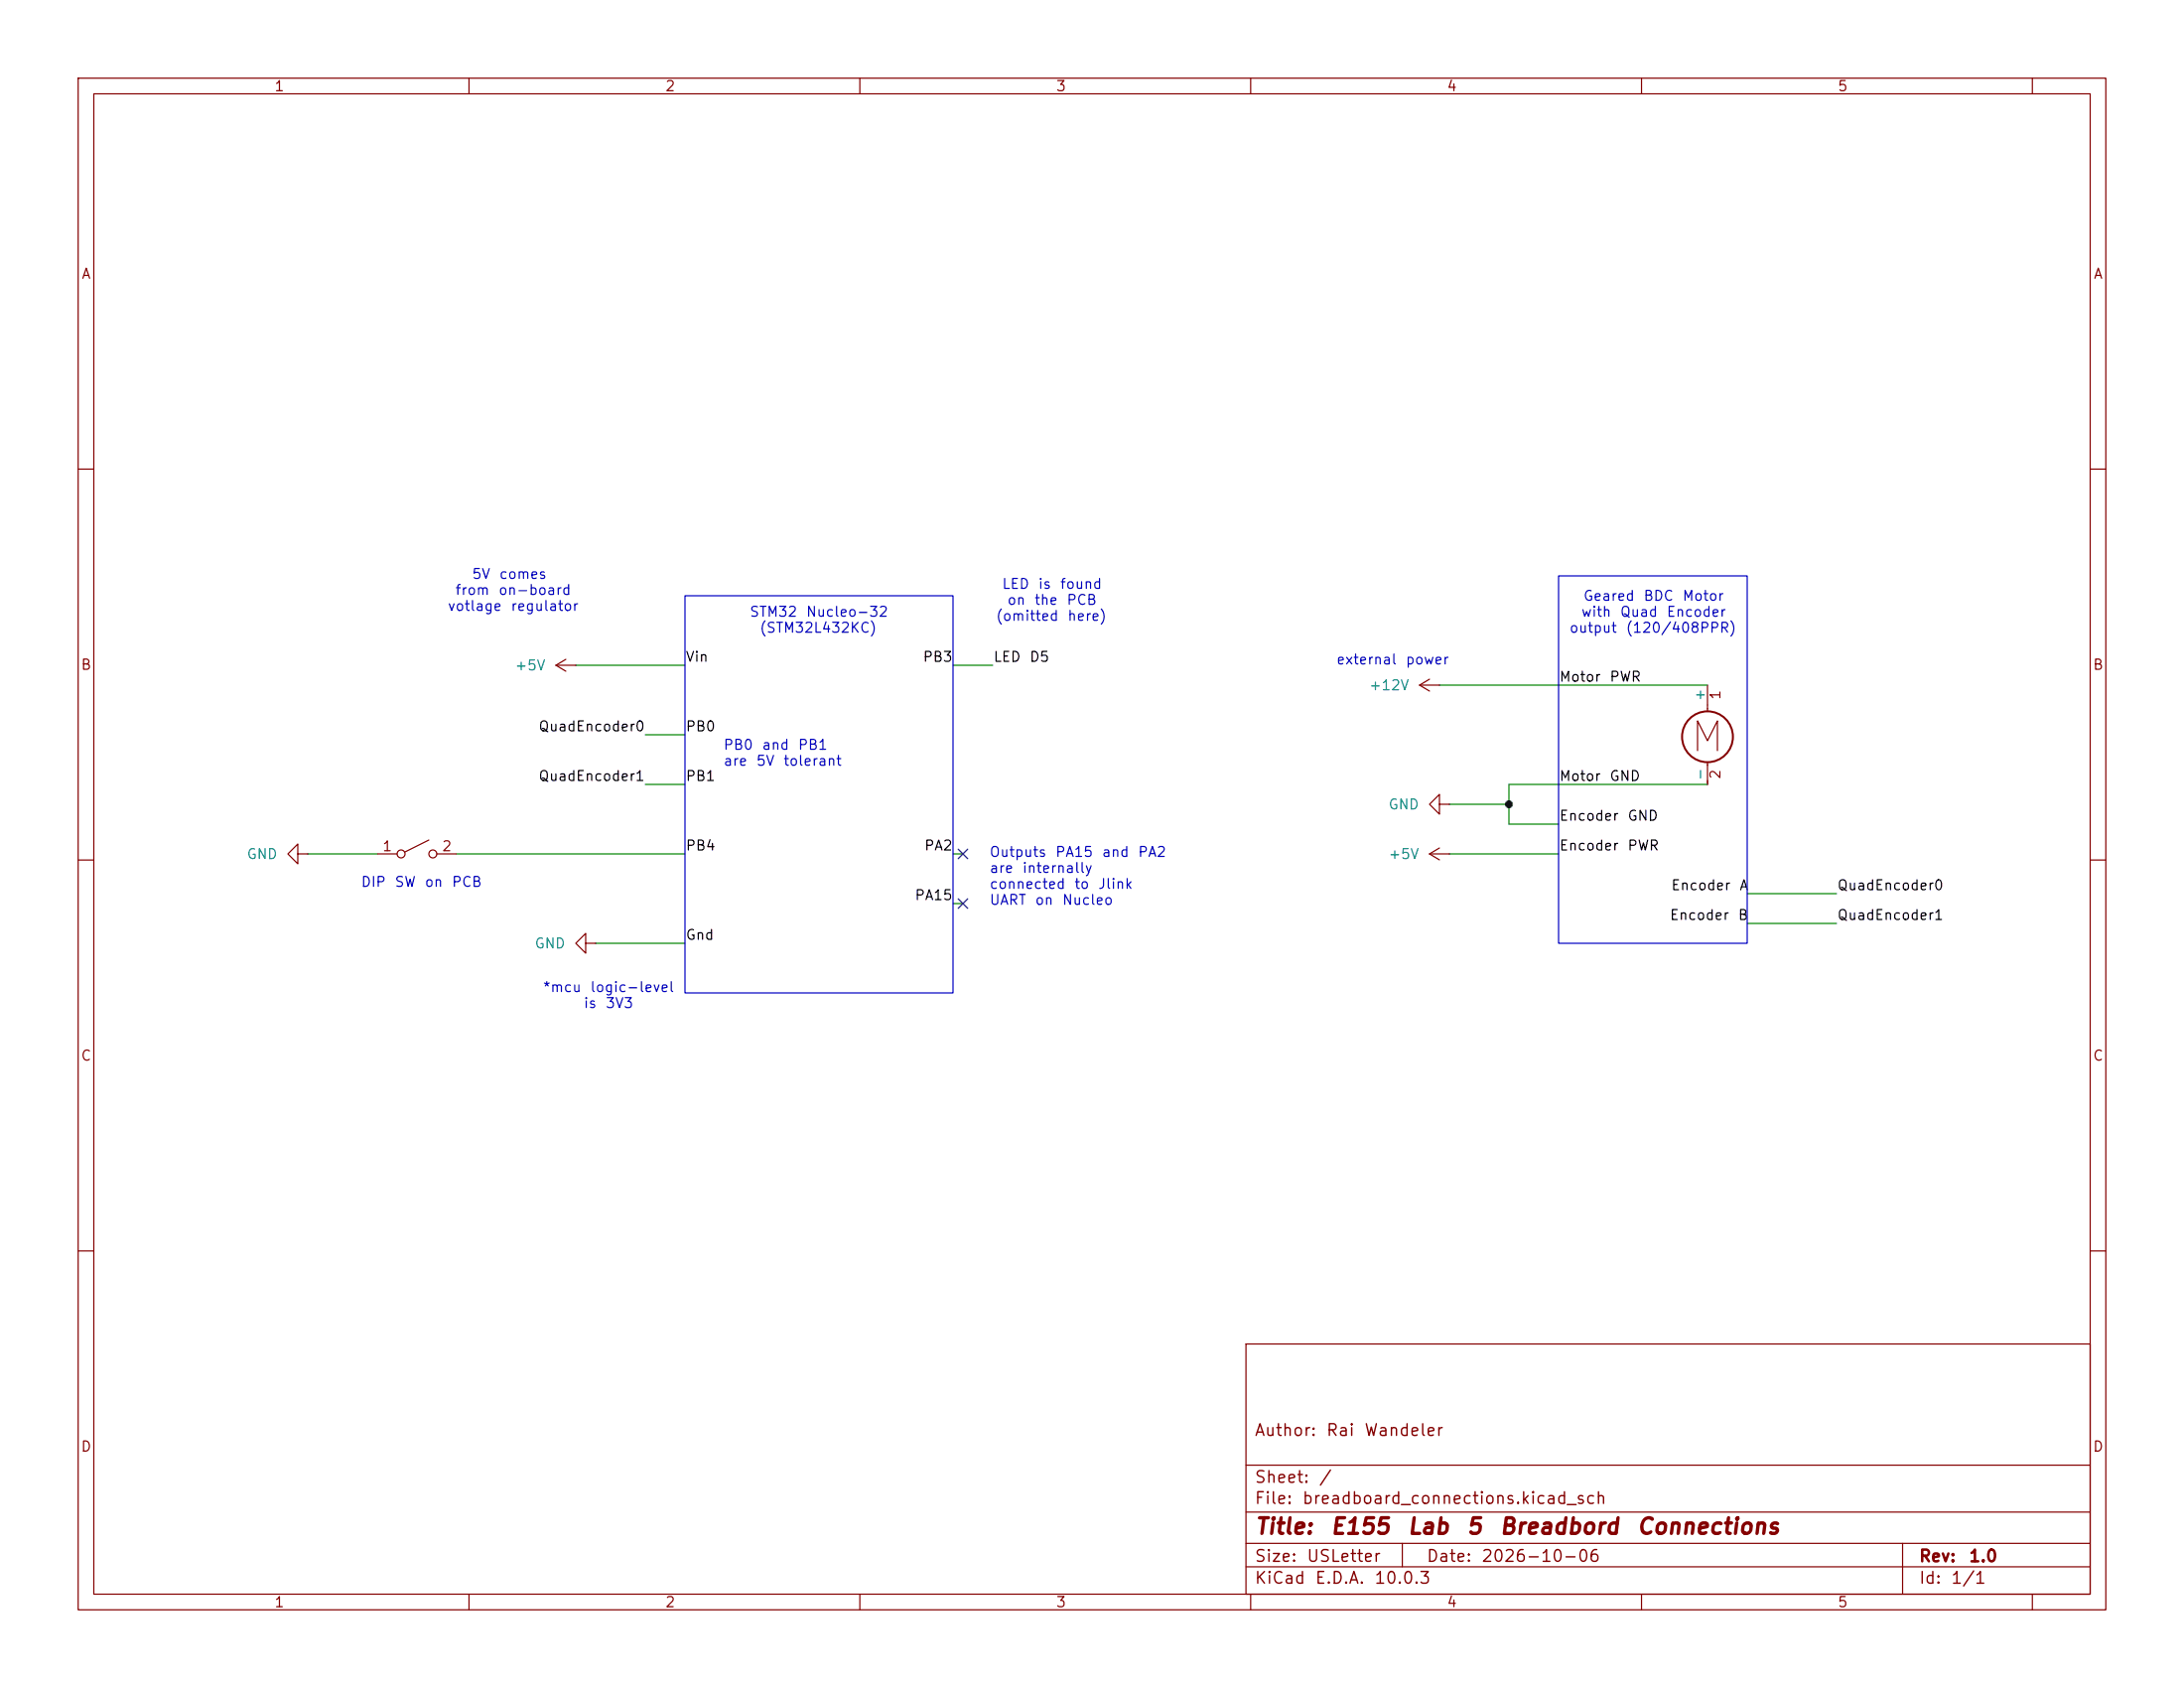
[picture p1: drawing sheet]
(kicad_sch
 (version 20260306)
 (generator "eeschema")
 (generator_version "10.0")
 (paper "USLetter")
 (title_block
  (title "E155 Lab 5 Breadbord Connections")
  (date "2026-10-06")
  (rev "1.0")
  (comment 1 "Author: Rai Wandeler"))
 (lib_symbols
  (symbol "Motor:Motor_DC"
   (pin_names
    (offset 0)) (exclude_from_sim no) (in_bom yes) (on_board yes)
   (in_pos_files yes)
   (duplicate_pin_numbers_are_jumpers no)
   (property "Reference" "M" (at 2.54 2.54 0) (show_name no) (do_not_autoplace no) (effects (font (size 1.27 1.27)) (justify left)))
   (property "Value" "Motor_DC" (at 2.54 -5.08 0) (show_name no) (do_not_autoplace no) (effects (font (size 1.27 1.27)) (justify left top)))
   (property "Footprint" "" (at 0 -2.286 0) (show_name no) (do_not_autoplace no) (hide yes) (effects (font (size 1.27 1.27))))
   (property "Datasheet" "" (at 0 -2.286 0) (show_name no) (do_not_autoplace no) (hide yes) (effects (font (size 1.27 1.27))))
   (property "Description" "DC Motor" (at 0 0 0) (show_name no) (do_not_autoplace no) (hide yes) (effects (font (size 1.27 1.27))))
   (symbol "Motor_DC_0_0"
    (polyline (pts (xy -1.27 -3.302) (xy -1.27 0.508) (xy 0 -2.032) (xy 1.27 0.508) (xy 1.27 -3.302)) (stroke (width 0) (type default)) (fill (type none))))
   (symbol "Motor_DC_0_1"
    (polyline (pts (xy 0 2.032) (xy 0 2.54)) (stroke (width 0) (type default)) (fill (type none)))
    (polyline (pts (xy 0 1.7272) (xy 0 2.0828)) (stroke (width 0) (type default)) (fill (type none)))
    (circle (center 0 -1.524) (radius 3.2512) (stroke (width 0.254) (type default)) (fill (type none)))
    (polyline (pts (xy 0 -4.7752) (xy 0 -5.1816)) (stroke (width 0) (type default)) (fill (type none)))
    (polyline (pts (xy 0 -7.62) (xy 0 -7.112)) (stroke (width 0) (type default)) (fill (type none))))
   (symbol "Motor_DC_1_1"
    (pin passive line (at 0 5.08 270) (length 2.54) (name "+" (effects (font (size 1.27 1.27)))) (number "1" (effects (font (size 1.27 1.27)))))
    (pin passive line (at 0 -7.62 90) (length 2.54) (name "-" (effects (font (size 1.27 1.27)))) (number "2" (effects (font (size 1.27 1.27))))))
   (embedded_fonts no))
  (symbol "Switch:SW_SPST"
   (pin_names
    (offset 0) (hide yes)) (exclude_from_sim no) (in_bom yes) (on_board yes)
   (in_pos_files yes)
   (duplicate_pin_numbers_are_jumpers no)
   (property "Reference" "SW" (at 0 3.175 0) (show_name no) (do_not_autoplace no) (effects (font (size 1.27 1.27))))
   (property "Value" "SW_SPST" (at 0 -2.54 0) (show_name no) (do_not_autoplace no) (effects (font (size 1.27 1.27))))
   (property "Footprint" "" (at 0 0 0) (show_name no) (do_not_autoplace no) (hide yes) (effects (font (size 1.27 1.27))))
   (property "Datasheet" "" (at 0 0 0) (show_name no) (do_not_autoplace no) (hide yes) (effects (font (size 1.27 1.27))))
   (property "Description" "Single Pole Single Throw (SPST) switch" (at 0 0 0) (show_name no) (do_not_autoplace no) (hide yes) (effects (font (size 1.27 1.27))))
   (symbol "SW_SPST_0_0"
    (circle (center -2.032 0) (radius 0.508) (stroke (width 0) (type default)) (fill (type none)))
    (polyline (pts (xy -1.524 0.254) (xy 1.524 1.778)) (stroke (width 0) (type default)) (fill (type none)))
    (circle (center 2.032 0) (radius 0.508) (stroke (width 0) (type default)) (fill (type none))))
   (symbol "SW_SPST_1_1"
    (pin passive line (at -5.08 0 0) (length 2.54) (name "A" (effects (font (size 1.27 1.27)))) (number "1" (effects (font (size 1.27 1.27)))))
    (pin passive line (at 5.08 0 180) (length 2.54) (name "B" (effects (font (size 1.27 1.27)))) (number "2" (effects (font (size 1.27 1.27))))))
   (embedded_fonts no))
  (symbol "power:+12V"
   (power global)
   (pin_numbers (hide yes))
   (pin_names
    (offset 0) (hide yes)) (exclude_from_sim no) (in_bom yes) (on_board yes)
   (in_pos_files yes)
   (duplicate_pin_numbers_are_jumpers no)
   (property "Reference" "#PWR" (at 0 -3.81 0) (show_name no) (do_not_autoplace no) (hide yes) (effects (font (size 1.27 1.27))))
   (property "Value" "+12V" (at 0 3.556 0) (show_name no) (do_not_autoplace no) (effects (font (size 1.27 1.27))))
   (property "Footprint" "" (at 0 0 0) (show_name no) (do_not_autoplace no) (hide yes) (effects (font (size 1.27 1.27))))
   (property "Datasheet" "" (at 0 0 0) (show_name no) (do_not_autoplace no) (hide yes) (effects (font (size 1.27 1.27))))
   (property "Description" "Power symbol creates a global label with name \"+12V\"" (at 0 0 0) (show_name no) (do_not_autoplace no) (hide yes) (effects (font (size 1.27 1.27))))
   (symbol "+12V_0_1"
    (polyline (pts (xy -0.762 1.27) (xy 0 2.54)) (stroke (width 0) (type default)) (fill (type none)))
    (polyline (pts (xy 0 2.54) (xy 0.762 1.27)) (stroke (width 0) (type default)) (fill (type none)))
    (polyline (pts (xy 0 0) (xy 0 2.54)) (stroke (width 0) (type default)) (fill (type none))))
   (symbol "+12V_1_1"
    (pin power_in line (at 0 0 90) (length 0) (name "" (effects (font (size 1.27 1.27)))) (number "1" (effects (font (size 1.27 1.27))))))
   (embedded_fonts no))
  (symbol "power:+5V"
   (power global)
   (pin_numbers (hide yes))
   (pin_names
    (offset 0) (hide yes)) (exclude_from_sim no) (in_bom yes) (on_board yes)
   (in_pos_files yes)
   (duplicate_pin_numbers_are_jumpers no)
   (property "Reference" "#PWR" (at 0 -3.81 0) (show_name no) (do_not_autoplace no) (hide yes) (effects (font (size 1.27 1.27))))
   (property "Value" "+5V" (at 0 3.556 0) (show_name no) (do_not_autoplace no) (effects (font (size 1.27 1.27))))
   (property "Footprint" "" (at 0 0 0) (show_name no) (do_not_autoplace no) (hide yes) (effects (font (size 1.27 1.27))))
   (property "Datasheet" "" (at 0 0 0) (show_name no) (do_not_autoplace no) (hide yes) (effects (font (size 1.27 1.27))))
   (property "Description" "Power symbol creates a global label with name \"+5V\"" (at 0 0 0) (show_name no) (do_not_autoplace no) (hide yes) (effects (font (size 1.27 1.27))))
   (symbol "+5V_0_1"
    (polyline (pts (xy -0.762 1.27) (xy 0 2.54)) (stroke (width 0) (type default)) (fill (type none)))
    (polyline (pts (xy 0 2.54) (xy 0.762 1.27)) (stroke (width 0) (type default)) (fill (type none)))
    (polyline (pts (xy 0 0) (xy 0 2.54)) (stroke (width 0) (type default)) (fill (type none))))
   (symbol "+5V_1_1"
    (pin power_in line (at 0 0 90) (length 0) (name "" (effects (font (size 1.27 1.27)))) (number "1" (effects (font (size 1.27 1.27))))))
   (embedded_fonts no))
  (symbol "power:GND"
   (power global)
   (pin_numbers (hide yes))
   (pin_names
    (offset 0) (hide yes)) (exclude_from_sim no) (in_bom yes) (on_board yes)
   (in_pos_files yes)
   (duplicate_pin_numbers_are_jumpers no)
   (property "Reference" "#PWR" (at 0 -6.35 0) (show_name no) (do_not_autoplace no) (hide yes) (effects (font (size 1.27 1.27))))
   (property "Value" "GND" (at 0 -3.81 0) (show_name no) (do_not_autoplace no) (effects (font (size 1.27 1.27))))
   (property "Footprint" "" (at 0 0 0) (show_name no) (do_not_autoplace no) (hide yes) (effects (font (size 1.27 1.27))))
   (property "Datasheet" "" (at 0 0 0) (show_name no) (do_not_autoplace no) (hide yes) (effects (font (size 1.27 1.27))))
   (property "Description" "Power symbol creates a global label with name \"GND\" , ground" (at 0 0 0) (show_name no) (do_not_autoplace no) (hide yes) (effects (font (size 1.27 1.27))))
   (symbol "GND_0_1"
    (polyline (pts (xy 0 0) (xy 0 -1.27) (xy 1.27 -1.27) (xy 0 -2.54) (xy -1.27 -1.27) (xy 0 -1.27)) (stroke (width 0) (type default)) (fill (type none))))
   (symbol "GND_1_1"
    (pin power_in line (at 0 0 270) (length 0) (name "" (effects (font (size 1.27 1.27)))) (number "1" (effects (font (size 1.27 1.27))))))
   (embedded_fonts no)))
 (rectangle
  (start 199.39 73.66)
  (end 223.52 120.65)
  (stroke (width 0) (type default))
  (fill (type none)))
 (rectangle
  (start 87.63 76.2)
  (end 121.92 127)
  (stroke (width 0) (type default))
  (fill (type none)))
 (text "Outputs PA15 and PA2\nare internally\nconnected to Jlink\nUART on Nucleo"
  (exclude_from_sim no)
  (at 126.492 112.268 0)
  (effects (font (size 1.27 1.27)) (justify left)))
 (text "PB0 and PB1\nare 5V tolerant"
  (exclude_from_sim no)
  (at 92.456 96.52 0)
  (effects (font (size 1.27 1.27)) (justify left)))
 (text "*mcu logic-level\nis 3V3"
  (exclude_from_sim no)
  (at 77.724 127.508 0)
  (effects (font (size 1.27 1.27))))
 (text "DIP SW on PCB"
  (exclude_from_sim no)
  (at 53.594 113.03 0)
  (effects (font (size 1.27 1.27))))
 (text "STM32 Nucleo-32\n(STM32L432KC)"
  (exclude_from_sim no)
  (at 104.648 79.502 0)
  (effects (font (size 1.27 1.27))))
 (text "5V comes \nfrom on-board\nvotlage regulator"
  (exclude_from_sim no)
  (at 65.532 75.692 0)
  (effects (font (size 1.27 1.27))))
 (text "LED is found\non the PCB\n(omitted here)"
  (exclude_from_sim no)
  (at 134.366 76.962 0)
  (effects (font (size 1.27 1.27))))
 (text "external power"
  (exclude_from_sim no)
  (at 178.054 84.582 0)
  (effects (font (size 1.27 1.27))))
 (text "Geared BDC Motor\nwith Quad Encoder\noutput (120/408PPR)"
  (exclude_from_sim no)
  (at 211.328 78.486 0)
  (effects (font (size 1.27 1.27))))
 (junction
  (at 193.04 102.87)
  (diameter 0)
  (color 0 0 0 0))
 (no_connect
  (at 123.19 115.57))
 (no_connect
  (at 123.19 109.22))
 (wire
  (pts (xy 223.52 114.3) (xy 234.95 114.3))
  (stroke (width 0) (type default)))
 (wire
  (pts (xy 193.04 100.33) (xy 218.44 100.33))
  (stroke (width 0) (type default)))
 (wire
  (pts (xy 73.66 85.09) (xy 87.63 85.09))
  (stroke (width 0) (type default)))
 (wire
  (pts (xy 185.42 109.22) (xy 199.39 109.22))
  (stroke (width 0) (type default)))
 (wire
  (pts (xy 193.04 100.33) (xy 193.04 102.87))
  (stroke (width 0) (type default)))
 (wire
  (pts (xy 199.39 105.41) (xy 193.04 105.41))
  (stroke (width 0) (type default)))
 (wire
  (pts (xy 184.15 87.63) (xy 218.44 87.63))
  (stroke (width 0) (type default)))
 (wire
  (pts (xy 76.2 120.65) (xy 87.63 120.65))
  (stroke (width 0) (type default)))
 (wire
  (pts (xy 193.04 102.87) (xy 193.04 105.41))
  (stroke (width 0) (type default)))
 (wire
  (pts (xy 121.92 115.57) (xy 123.19 115.57))
  (stroke (width 0) (type default)))
 (wire
  (pts (xy 82.55 93.98) (xy 87.63 93.98))
  (stroke (width 0) (type default)))
 (wire
  (pts (xy 39.37 109.22) (xy 48.26 109.22))
  (stroke (width 0) (type default)))
 (wire
  (pts (xy 121.92 85.09) (xy 127 85.09))
  (stroke (width 0) (type default)))
 (wire
  (pts (xy 82.55 100.33) (xy 87.63 100.33))
  (stroke (width 0) (type default)))
 (wire
  (pts (xy 58.42 109.22) (xy 87.63 109.22))
  (stroke (width 0) (type default)))
 (wire
  (pts (xy 185.42 102.87) (xy 193.04 102.87))
  (stroke (width 0) (type default)))
 (wire
  (pts (xy 223.52 118.11) (xy 234.95 118.11))
  (stroke (width 0) (type default)))
 (wire
  (pts (xy 121.92 109.22) (xy 123.19 109.22))
  (stroke (width 0) (type default)))
 (label "PB3"
  (at 121.92 85.09 180)
  (effects (font (size 1.27 1.27)) (justify right bottom)))
 (label "QuadEncoder0"
  (at 234.95 114.3 0)
  (effects (font (size 1.27 1.27)) (justify left bottom)))
 (label "Motor PWR"
  (at 199.39 87.63 0)
  (effects (font (size 1.27 1.27)) (justify left bottom)))
 (label "Encoder A"
  (at 223.52 114.3 180)
  (effects (font (size 1.27 1.27)) (justify right bottom)))
 (label "PB1"
  (at 87.63 100.33 0)
  (effects (font (size 1.27 1.27)) (justify left bottom)))
 (label "LED D5"
  (at 127 85.09 0)
  (effects (font (size 1.27 1.27)) (justify left bottom)))
 (label "PB0"
  (at 87.63 93.98 0)
  (effects (font (size 1.27 1.27)) (justify left bottom)))
 (label "PA15"
  (at 121.92 115.57 180)
  (effects (font (size 1.27 1.27)) (justify right bottom)))
 (label "QuadEncoder1"
  (at 82.55 100.33 180)
  (effects (font (size 1.27 1.27)) (justify right bottom)))
 (label "PB4"
  (at 87.63 109.22 0)
  (effects (font (size 1.27 1.27)) (justify left bottom)))
 (label "PA2"
  (at 121.92 109.22 180)
  (effects (font (size 1.27 1.27)) (justify right bottom)))
 (label "QuadEncoder0"
  (at 82.55 93.98 180)
  (effects (font (size 1.27 1.27)) (justify right bottom)))
 (label "Motor GND"
  (at 199.39 100.33 0)
  (effects (font (size 1.27 1.27)) (justify left bottom)))
 (label "Vin"
  (at 87.63 85.09 0)
  (effects (font (size 1.27 1.27)) (justify left bottom)))
 (label "Gnd"
  (at 87.63 120.65 0)
  (effects (font (size 1.27 1.27)) (justify left bottom)))
 (label "Encoder PWR"
  (at 199.39 109.22 0)
  (effects (font (size 1.27 1.27)) (justify left bottom)))
 (label "Encoder GND"
  (at 199.39 105.41 0)
  (effects (font (size 1.27 1.27)) (justify left bottom)))
 (label "Encoder B"
  (at 223.52 118.11 180)
  (effects (font (size 1.27 1.27)) (justify right bottom)))
 (label "QuadEncoder1"
  (at 234.95 118.11 0)
  (effects (font (size 1.27 1.27)) (justify left bottom)))
 (symbol
  (lib_id "power:GND")
  (at 39.37 109.22 270)
  (unit 1)
  (body_style 1)
  (exclude_from_sim no)
  (in_bom yes)
  (on_board yes)
  (in_pos_files yes)
  (dnp no)
  (fields_autoplaced yes)
  (property "Reference" "#PWR06" (at 33.02 109.22 0) (hide yes) (show_name no) (do_not_autoplace no) (effects (font (size 1.27 1.27))))
  (property "Value" "GND" (at 35.56 109.2199 90) (show_name no) (do_not_autoplace no) (effects (font (size 1.27 1.27)) (justify right)))
  (property "Footprint" "" (at 39.37 109.22 0) (hide yes) (show_name no) (do_not_autoplace no) (effects (font (size 1.27 1.27))))
  (property "Datasheet" "" (at 39.37 109.22 0) (hide yes) (show_name no) (do_not_autoplace no) (effects (font (size 1.27 1.27))))
  (property "Description" "Power symbol creates a global label with name \"GND\" , ground" (at 39.37 109.22 0) (hide yes) (show_name no) (do_not_autoplace no) (effects (font (size 1.27 1.27))))
  (pin "1"))
 (symbol
  (lib_id "power:+12V")
  (at 184.15 87.63 90)
  (unit 1)
  (body_style 1)
  (exclude_from_sim no)
  (in_bom yes)
  (on_board yes)
  (in_pos_files yes)
  (dnp no)
  (fields_autoplaced yes)
  (property "Reference" "#PWR01" (at 187.96 87.63 0) (hide yes) (show_name no) (do_not_autoplace no) (effects (font (size 1.27 1.27))))
  (property "Value" "+12V" (at 180.34 87.6299 90) (show_name no) (do_not_autoplace no) (effects (font (size 1.27 1.27)) (justify left)))
  (property "Footprint" "" (at 184.15 87.63 0) (hide yes) (show_name no) (do_not_autoplace no) (effects (font (size 1.27 1.27))))
  (property "Datasheet" "" (at 184.15 87.63 0) (hide yes) (show_name no) (do_not_autoplace no) (effects (font (size 1.27 1.27))))
  (property "Description" "Power symbol creates a global label with name \"+12V\"" (at 184.15 87.63 0) (hide yes) (show_name no) (do_not_autoplace no) (effects (font (size 1.27 1.27))))
  (pin "1"))
 (symbol
  (lib_id "Motor:Motor_DC")
  (at 218.44 92.71 0)
  (unit 1)
  (body_style 1)
  (exclude_from_sim no)
  (in_bom yes)
  (on_board yes)
  (in_pos_files yes)
  (dnp no)
  (fields_autoplaced yes)
  (property "Reference" "M1" (at 226.06 95.25 90) (hide yes) (show_name no) (do_not_autoplace no) (effects (font (size 1.27 1.27))))
  (property "Value" "Motor_DC" (at 223.52 95.25 90) (hide yes) (show_name no) (do_not_autoplace no) (effects (font (size 1.27 1.27))))
  (property "Footprint" "" (at 218.44 94.996 0) (hide yes) (show_name no) (do_not_autoplace no) (effects (font (size 1.27 1.27))))
  (property "Datasheet" "" (at 218.44 94.996 0) (hide yes) (show_name no) (do_not_autoplace no) (effects (font (size 1.27 1.27))))
  (property "Description" "DC Motor" (at 218.44 92.71 0) (hide yes) (show_name no) (do_not_autoplace no) (effects (font (size 1.27 1.27))))
  (pin "1")
  (pin "2"))
 (symbol
  (lib_id "power:+5V")
  (at 73.66 85.09 90)
  (unit 1)
  (body_style 1)
  (exclude_from_sim no)
  (in_bom yes)
  (on_board yes)
  (in_pos_files yes)
  (dnp no)
  (fields_autoplaced yes)
  (property "Reference" "#PWR04" (at 77.47 85.09 0) (hide yes) (show_name no) (do_not_autoplace no) (effects (font (size 1.27 1.27))))
  (property "Value" "+5V" (at 69.85 85.0899 90) (show_name no) (do_not_autoplace no) (effects (font (size 1.27 1.27)) (justify left)))
  (property "Footprint" "" (at 73.66 85.09 0) (hide yes) (show_name no) (do_not_autoplace no) (effects (font (size 1.27 1.27))))
  (property "Datasheet" "" (at 73.66 85.09 0) (hide yes) (show_name no) (do_not_autoplace no) (effects (font (size 1.27 1.27))))
  (property "Description" "Power symbol creates a global label with name \"+5V\"" (at 73.66 85.09 0) (hide yes) (show_name no) (do_not_autoplace no) (effects (font (size 1.27 1.27))))
  (pin "1"))
 (symbol
  (lib_id "power:+5V")
  (at 185.42 109.22 90)
  (unit 1)
  (body_style 1)
  (exclude_from_sim no)
  (in_bom yes)
  (on_board yes)
  (in_pos_files yes)
  (dnp no)
  (fields_autoplaced yes)
  (property "Reference" "#PWR08" (at 189.23 109.22 0) (hide yes) (show_name no) (do_not_autoplace no) (effects (font (size 1.27 1.27))))
  (property "Value" "+5V" (at 181.61 109.2199 90) (show_name no) (do_not_autoplace no) (effects (font (size 1.27 1.27)) (justify left)))
  (property "Footprint" "" (at 185.42 109.22 0) (hide yes) (show_name no) (do_not_autoplace no) (effects (font (size 1.27 1.27))))
  (property "Datasheet" "" (at 185.42 109.22 0) (hide yes) (show_name no) (do_not_autoplace no) (effects (font (size 1.27 1.27))))
  (property "Description" "Power symbol creates a global label with name \"+5V\"" (at 185.42 109.22 0) (hide yes) (show_name no) (do_not_autoplace no) (effects (font (size 1.27 1.27))))
  (pin "1"))
 (symbol
  (lib_id "power:GND")
  (at 185.42 102.87 270)
  (unit 1)
  (body_style 1)
  (exclude_from_sim no)
  (in_bom yes)
  (on_board yes)
  (in_pos_files yes)
  (dnp no)
  (fields_autoplaced yes)
  (property "Reference" "#PWR07" (at 179.07 102.87 0) (hide yes) (show_name no) (do_not_autoplace no) (effects (font (size 1.27 1.27))))
  (property "Value" "GND" (at 181.61 102.8699 90) (show_name no) (do_not_autoplace no) (effects (font (size 1.27 1.27)) (justify right)))
  (property "Footprint" "" (at 185.42 102.87 0) (hide yes) (show_name no) (do_not_autoplace no) (effects (font (size 1.27 1.27))))
  (property "Datasheet" "" (at 185.42 102.87 0) (hide yes) (show_name no) (do_not_autoplace no) (effects (font (size 1.27 1.27))))
  (property "Description" "Power symbol creates a global label with name \"GND\" , ground" (at 185.42 102.87 0) (hide yes) (show_name no) (do_not_autoplace no) (effects (font (size 1.27 1.27))))
  (pin "1"))
 (symbol
  (lib_id "Switch:SW_SPST")
  (at 53.34 109.22 0)
  (unit 1)
  (body_style 1)
  (exclude_from_sim no)
  (in_bom yes)
  (on_board yes)
  (in_pos_files yes)
  (dnp no)
  (fields_autoplaced yes)
  (property "Reference" "SW1" (at 53.34 102.87 0) (hide yes) (show_name no) (do_not_autoplace no) (effects (font (size 1.27 1.27))))
  (property "Value" "SW_SPST" (at 53.34 105.41 0) (hide yes) (show_name no) (do_not_autoplace no) (effects (font (size 1.27 1.27))))
  (property "Footprint" "" (at 53.34 109.22 0) (hide yes) (show_name no) (do_not_autoplace no) (effects (font (size 1.27 1.27))))
  (property "Datasheet" "" (at 53.34 109.22 0) (hide yes) (show_name no) (do_not_autoplace no) (effects (font (size 1.27 1.27))))
  (property "Description" "Single Pole Single Throw (SPST) switch" (at 53.34 109.22 0) (hide yes) (show_name no) (do_not_autoplace no) (effects (font (size 1.27 1.27))))
  (pin "2")
  (pin "1"))
 (symbol
  (lib_id "power:GND")
  (at 76.2 120.65 270)
  (unit 1)
  (body_style 1)
  (exclude_from_sim no)
  (in_bom yes)
  (on_board yes)
  (in_pos_files yes)
  (dnp no)
  (fields_autoplaced yes)
  (property "Reference" "#PWR05" (at 69.85 120.65 0) (hide yes) (show_name no) (do_not_autoplace no) (effects (font (size 1.27 1.27))))
  (property "Value" "GND" (at 72.39 120.6499 90) (show_name no) (do_not_autoplace no) (effects (font (size 1.27 1.27)) (justify right)))
  (property "Footprint" "" (at 76.2 120.65 0) (hide yes) (show_name no) (do_not_autoplace no) (effects (font (size 1.27 1.27))))
  (property "Datasheet" "" (at 76.2 120.65 0) (hide yes) (show_name no) (do_not_autoplace no) (effects (font (size 1.27 1.27))))
  (property "Description" "Power symbol creates a global label with name \"GND\" , ground" (at 76.2 120.65 0) (hide yes) (show_name no) (do_not_autoplace no) (effects (font (size 1.27 1.27))))
  (pin "1"))
 (sheet_instances
  (path ""
   (page "1")))
 (embedded_fonts no))
